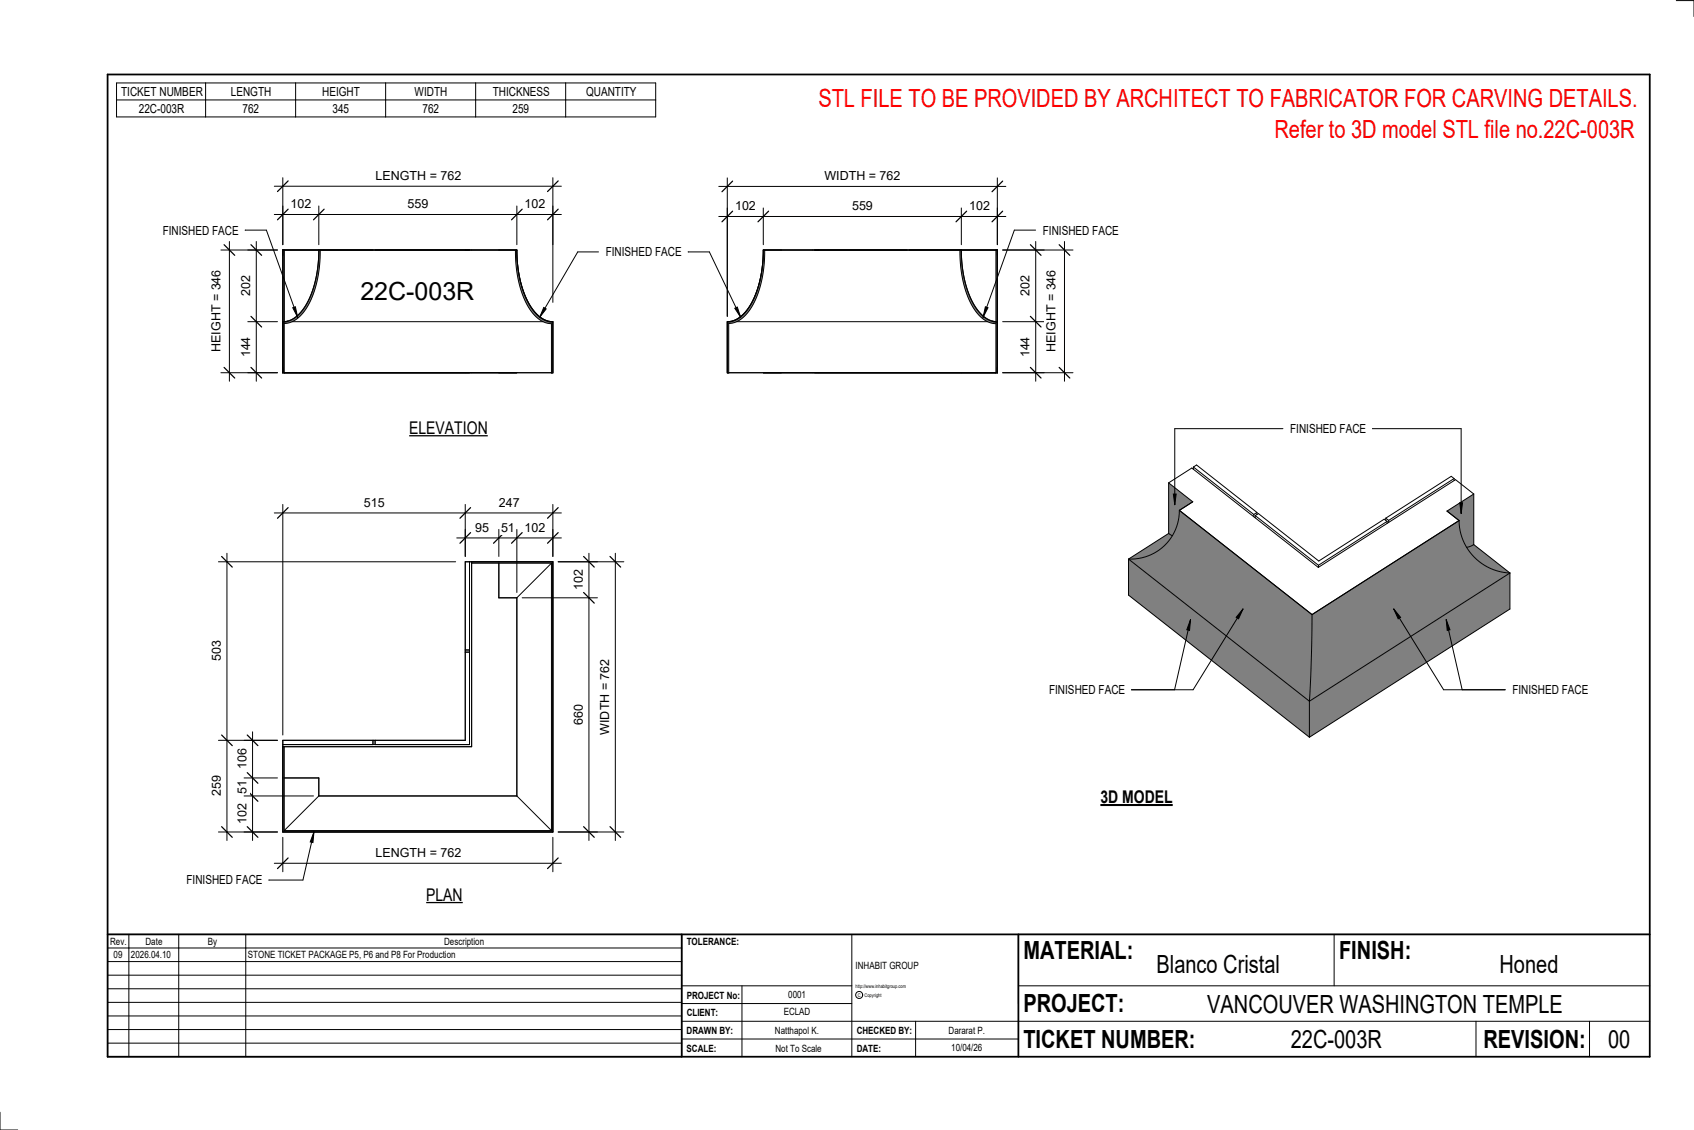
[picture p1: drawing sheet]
<svg xmlns="http://www.w3.org/2000/svg" width="914mm" height="610mm" viewBox="0 0 914 610" stroke-linecap="round" stroke-linejoin="round" font-family="sans-serif">
<g fill="#808080">
<path d="M609 302l22-14 2 1a26 26 0 0 1-24 13z"/>
<path d="M609 302l98 76v20l-98-77z"/>
<path d="M609 302a26 26 0 0 0 28-27l71 57-1 46z"/>
<path d="M707 378l108-69v20l-108 69z"/>
<path d="M708 332l80-51a29 29 0 0 0 27 28l-108 69z"/>
<path d="M792 295l4-1 19 15a29 29 0 0 1-23-14z"/>
<path d="M631 260l13 11-7 4a25 25 0 0 1-4 14l-2-1z"/>
<path d="M781 276l15-10v28a3 3 0 0 1-5 1 28 28 0 0 1-3-14z"/>
</g>
<g fill="none" stroke="#000" stroke-width=".54">
<path d="M644 252l2-1 32 25M644 252l33 26M644 252v1M785 258l-2-1-35 23M785 258l-35 23M785 258v1M631 260l13 11-7 4M631 260l12-8 69 54 74-47 10 7M631 260v28M637 275a26 26 0 0 1-28 27M637 275l71 57M677 278v1"/>
<path d="M678 278l1-1 33 26 35-23 2 1M678 278l34 27M678 278v1M678 276l-1 2M678 276v2M748 280l2 1M748 280v1M796 266l-15 10 7 5M796 266v28M631 288l2 1M631 288l-22 14M749 281l-37 24"/>
<path d="M749 281v1M750 281v1M788 281a29 29 0 0 0 27 28M788 281l-80 51M796 294l-4 1M796 294l19 15M609 302v19l98 77M609 302l98 76M712 305v1M815 309v20l-108 69M815 309l-108 69M708 332l-1 46"/>
<path d="M707 378v20"/>
</g>
<g fill="#7c7c7c">
<path d="M538 135v39z"/>
<path d="M412 135a51 51 0 0 1-11 35 12 12 0 0 1-8 4v27v-26a17 17 0 0 0 14-12 64 64 0 0 0 6-28zM518 135a52 52 0 0 0 11 36 12 12 0 0 0 9 4v26v-27a18 18 0 0 1-14-13l-3-9-2-9v-8z"/>
</g>
<path d="M519 135a52 52 0 0 0 11 35l3 2 5 1M538 135v39a18 18 0 0 1-14-13l-3-9-2-9v-8h-1a52 52 0 0 0 11 36 12 12 0 0 0 9 4v26v-66h-126a52 52 0 0 1-11 35l-3 2-5 2M393 174v27v-26a17 17 0 0 0 14-12 64 64 0 0 0 6-28h-1a51 51 0 0 1-11 35 12 12 0 0 1-8 4M393 174h2M398 174h135M536 173h.1M536 174h2M537 173h.1M393 201h145" fill="none" stroke="#000" stroke-width=".54"/>
<g fill="#7c7c7c">
<path d="M153 135v39z"/>
<path d="M172 135a51 51 0 0 1-11 35 12 12 0 0 1-8 4v27v-26a17 17 0 0 0 14-12 64 64 0 0 0 6-28zM278 135a52 52 0 0 0 11 36 12 12 0 0 0 9 4v26v-27a18 18 0 0 1-14-13l-3-9-2-9v-8z"/>
</g>
<path d="M153 135v39M172 135a52 52 0 0 1-11 35l-3 2-5 1M153 174h.1M153 174h2M154 173h.1M155 173h.1M158 174h135M296 174h2M298 174a17 17 0 0 1-13-12 63 63 0 0 1-6-27h-126v66v-26a17 17 0 0 0 14-12 64 64 0 0 0 6-28h-1a51 51 0 0 1-11 35 12 12 0 0 1-8 4M298 174v27v-26a17 17 0 0 1-14-12 64 64 0 0 1-6-28h1a51 51 0 0 0 11 35 12 12 0 0 0 8 4M153 201h145" fill="none" stroke="#000" stroke-width=".54"/>
<path d="M153 403v45h145v-144h-43v-1h43v146h-145z" fill="#7c7c7c"/>
<g fill="none" stroke="#000" stroke-width=".54">
<path d="M388 117h155M393 112v59M412 112v20M519 112v20M538 112v20M253 303v99h-100M255 303v100h-102M255 304h43M269 304v19zM298 304l-19 19M298 304v144M269 323h10"/>
<path d="M279 323v106M251 351h2M251 352h2M153 399h98v-96h47v146h-145zM201 399v3M202 399v3M153 420h19zM153 403v45M172 420v9M172 429l-19 19M172 429h107M279 429l19 19"/>
<path d="M153 448h145"/>
</g>
<path d="M395 114l-5 6M415 114l-6 6M522 114l-6 6M541 114l-6 6" fill="none" stroke="#000" stroke-width=".67"/>
<g fill="#fff">
<path d="M523 107h11v8h-11z"/>
<path d="M460 107h11v8h-11z"/>
<path d="M397 107h11v8h-11z"/>
</g>
<path d="M393 96v75M538 96v36M388 101h155" fill="none" stroke="#000" stroke-width=".54"/>
<path d="M395 98l-5 5M541 98l-6 5" fill="none" stroke="#000" stroke-width=".67"/>
<path d="M445 91h41v8h-41z" fill="#fff"/>
<path d="M541 135h23M559 130v76M541 174h23M541 201h23" fill="none" stroke="#000" stroke-width=".54"/>
<path d="M556 132l6 6M556 171l6 5M556 198l6 6" fill="none" stroke="#000" stroke-width=".67"/>
<g fill="#fff">
<path d="M550 182h7v11h-7z"/>
<path d="M550 149h7v11h-7z"/>
</g>
<path d="M541 135h38M575 130v76M541 201h38" fill="none" stroke="#000" stroke-width=".54"/>
<path d="M572 132l5 6M572 198l5 6" fill="none" stroke="#000" stroke-width=".67"/>
<g fill="#fff">
<path d="M564 146h7v44h-7z"/>
<path d="M195 149h62v16h-62z"/>
</g>
<path d="M148 116h155M153 111v21M172 111v21M279 111v21M298 111v21" fill="none" stroke="#000" stroke-width=".54"/>
<path d="M156 113l-6 6M175 113l-6 6M282 113l-6 6M301 113l-5 6" fill="none" stroke="#000" stroke-width=".67"/>
<g fill="#fff">
<path d="M157 106h11v8h-11z"/>
<path d="M220 106h11v8h-11z"/>
<path d="M283 106h11v8h-11z"/>
</g>
<path d="M153 96v36M298 96v67M148 100h155" fill="none" stroke="#000" stroke-width=".54"/>
<path d="M156 98l-6 5M301 98l-5 5" fill="none" stroke="#000" stroke-width=".67"/>
<path d="M203 91h46v8h-46z" fill="#fff"/>
<path d="M134 135h16M138 130v76M134 174h16M134 201h16" fill="none" stroke="#000" stroke-width=".54"/>
<path d="M135 132l6 6M135 171l6 5M135 198l6 6" fill="none" stroke="#000" stroke-width=".67"/>
<g fill="#fff">
<path d="M129 182h8v11h-8z"/>
<path d="M129 149h8v11h-8z"/>
</g>
<path d="M119 135h31M124 130v76M119 201h31" fill="none" stroke="#000" stroke-width=".54"/>
<path d="M121 132l6 6M121 198l6 6" fill="none" stroke="#000" stroke-width=".67"/>
<path d="M113 146h8v44h-8z" fill="#fff"/>
<path d="M247 290h56M251 286v14M269 286v14M279 286v34M298 286v14" fill="none" stroke="#000" stroke-width=".54"/>
<path d="M254 287l-6 6M272 287l-6 6M282 287l-6 6M301 287l-5 6" fill="none" stroke="#000" stroke-width=".67"/>
<g fill="#fff">
<path d="M283 281h11v7h-11z"/>
<path d="M270 281h8v7h-8z"/>
<path d="M257 281h7v7h-7z"/>
</g>
<path d="M148 277h155M153 272v125M251 272v28M298 272v28" fill="none" stroke="#000" stroke-width=".54"/>
<path d="M156 274l-6 6M254 274l-6 6M301 274l-5 6" fill="none" stroke="#000" stroke-width=".67"/>
<g fill="#fff">
<path d="M269 267h11v8h-11z"/>
<path d="M196 267h11v8h-11z"/>
</g>
<path d="M318 298v155M301 303h21M282 323h40M301 449h21" fill="none" stroke="#000" stroke-width=".54"/>
<path d="M315 320l6 5M315 300l6 6M315 446l6 6" fill="none" stroke="#000" stroke-width=".67"/>
<g fill="#fff">
<path d="M308 307h8v11h-8z"/>
<path d="M308 380h8v11h-8z"/>
</g>
<path d="M332 298v155M301 303h36M301 449h36" fill="none" stroke="#000" stroke-width=".54"/>
<path d="M329 300l6 6M329 446l6 6" fill="none" stroke="#000" stroke-width=".67"/>
<path d="M323 355h7v41h-7z" fill="#fff"/>
<path d="M153 452v18M298 452v18M148 466h155" fill="none" stroke="#000" stroke-width=".54"/>
<path d="M156 463l-6 6M301 463l-5 6" fill="none" stroke="#000" stroke-width=".67"/>
<path d="M203 456h46v8h-46z" fill="#fff"/>
<path d="M132 399h18M136 395v58M132 420h18M132 429h37M132 449h18" fill="none" stroke="#000" stroke-width=".54"/>
<path d="M133 397l6 5M133 417l6 6M133 427l6 5M133 446l6 6" fill="none" stroke="#000" stroke-width=".67"/>
<g fill="#fff">
<path d="M127 404h8v11h-8z"/>
<path d="M127 421h8v7h-8z"/>
<path d="M127 434h8v11h-8z"/>
</g>
<path d="M123 298v155M118 303h128M118 399h32M118 449h32" fill="none" stroke="#000" stroke-width=".54"/>
<path d="M120 300l5 6M120 397l5 5M120 446l5 6" fill="none" stroke="#000" stroke-width=".67"/>
<g fill="#fff">
<path d="M113 346h8v11h-8z"/>
<path d="M113 419h8v11h-8z"/>
</g>
<g fill="none" stroke="#000" stroke-width=".54">
<path d="M905 0h9v9M460 504v66M720 504v28M891 504h-341v37M368 532h92M401 532v38M550 532h341M368 551h523M368 541h92M494 551v19M797 551v19M858 551v19"/>
<path d="M368 561h182M0 600v10h10"/>
<circle cx="464" cy="537" r="1.9"/>
</g>
<path d="M58 40h833v530h-833zM58 504h833M368 504v66M550 504v66" fill="none" stroke="#000" stroke-width=".96"/>
<g fill="#fff">
<path d="M652 534h192v15h-192z"/>
<path d="M513 562h17v6h-17z"/>
<path d="M425 533h10v6h-10z"/>
<path d="M423 543h15v6h-15z"/>
<path d="M418 553h24v6h-24z"/>
<path d="M624 513h68v15h-68z"/>
<path d="M809 513h33v15h-33z"/>
<path d="M512 553h20v6h-20z"/>
<path d="M697 553h49v15h-49z"/>
<path d="M442 45h443v16h-443z"/>
<path d="M868 553h12v15h-12z"/>
<path d="M61 512h5v6h-5z"/>
</g>
<path d="M58 504h310v66h-310zM58 519h310M58 511h310M70 504v66M96 504v66M133 504v66M58 533h310M58 526h310M58 555h310M58 548h310M58 541h310M58 563h310" fill="none" stroke="#000" stroke-width=".54"/>
<path d="M221 226h42v10h-42z" fill="#fff"/>
<path d="M221 235h42" fill="none" stroke="#000" stroke-width=".69" stroke-linecap="butt"/>
<path d="M230 477h20v11h-20z" fill="#fff"/>
<path d="M230 487h20" fill="none" stroke="#000" stroke-width=".69" stroke-linecap="butt"/>
<path d="M594 424h39v12h-39z" fill="#fff"/>
<path d="M594 434h39" fill="none" stroke="#000" stroke-width="1.1" stroke-linecap="butt"/>
<path d="M688 62h196v15h-196z" fill="#fff"/>
<path d="M169 449v6l-2-1zM169 449l-5 26h-19" fill="none" stroke="#000" stroke-width=".54"/>
<path d="M169 449v6l-2-1z" fill="#000"/>
<path d="M101 471h40v8h-40z" fill="#fff"/>
<path d="M323 136h-11l-21 35M371 136h12l17 35M294 166l1 1-4 4zM397 166h1l2 5z" fill="none" stroke="#000" stroke-width=".54"/>
<path d="M294 166l1 1-4 4zM397 166h1l2 5z" fill="#000"/>
<path d="M327 132h41v8h-41z" fill="#fff"/>
<path d="M63 45h291v18h-291zM63 54h291M111 45v18M160 45v18M208 45v18M257 45v18M305 45v18M643 334l-1 6h-1zM643 334l-9 38M671 329l-2 5-2-1zM671 329l-27 43h-33" fill="none" stroke="#000" stroke-width=".54"/>
<path d="M643 334l-1 6h-1zM671 329l-2 5-2-1z" fill="#000"/>
<path d="M566 368h41v8h-41z" fill="#fff"/>
<path d="M693 231h-59v41M741 231h48v46M633 267h2l-1 5zM788 271h1v6z" fill="none" stroke="#000" stroke-width=".54"/>
<path d="M633 267h2l-1 5zM788 271h1v6z" fill="#000"/>
<path d="M696 228h41v7h-41z" fill="#fff"/>
<path d="M752 329l4 4-1 1zM781 334l2 6h-2z" fill="#000"/>
<path d="M752 329l4 4-1 1zM752 329l27 43h33M781 334l2 6h-2zM781 334l8 38" fill="none" stroke="#000" stroke-width=".54"/>
<path d="M816 368h41v8h-41z" fill="#fff"/>
<path d="M132 124h12l17 47M158 166l1-1 2 6z" fill="none" stroke="#000" stroke-width=".54"/>
<path d="M158 166l1-1 2 6z" fill="#000"/>
<path d="M88 120h40v8h-40z" fill="#fff"/>
<path d="M532 165l1 1-2 5z" fill="#000"/>
<path d="M559 124h-11l-17 47M532 165l1 1-2 5z" fill="none" stroke="#000" stroke-width=".54"/>
<path d="M563 120h40v8h-40z" fill="#fff"/>
<g font-size="13.5" fill="#f00">
<text x="442" y="58">STL FILE TO BE PROVIDED BY ARCHITECT TO FABRICATOR FOR CARVING DETAILS.</text>
<text x="688" y="75">Refer to 3D model STL file no.22C-003R</text>
</g>
<g font-size="13.5">
<text x="195" y="162">22C-003R</text>
<text x="552" y="517">MATERIAL:</text>
<text x="723" y="517">FINISH:</text>
<text x="624" y="525">Blanco Cristal</text>
<text x="809" y="525">Honed</text>
<text x="552" y="546">PROJECT:</text>
<text x="652" y="546">VANCOUVER WASHINGTON TEMPLE</text>
<text x="552" y="565">TICKET NUMBER:</text>
<text x="697" y="565">22C-003R</text>
<text x="801" y="565">REVISION:</text>
<text x="868" y="565">00</text>
</g>
<g font-size="9.4">
<text x="221" y="234">ELEVATION</text>
<text x="594" y="433">3D MODEL</text>
<text x="230" y="486">PLAN</text>
</g>
<g font-size="6.7">
<text x="65" y="52">TICKET NUMBER</text>
<text x="125" y="52">LENGTH</text>
<text x="174" y="52">HEIGHT</text>
<text x="224" y="52">WIDTH</text>
<text x="266" y="52">THICKNESS</text>
<text x="316" y="52">QUANTITY</text>
<text x="75" y="61">22C-003R</text>
<text x="131" y="61">762</text>
<text x="179" y="61">345</text>
<text x="228" y="61">762</text>
<text x="277" y="61">259</text>
<text x="203" y="97">LENGTH = 762</text>
<text x="445" y="97">WIDTH = 762</text>
<text x="157" y="112">102</text>
<text x="220" y="112">559</text>
<text x="283" y="112">102</text>
<text x="397" y="113">102</text>
<text x="460" y="113">559</text>
<text x="523" y="113">102</text>
<text x="88" y="127">FINISHED FACE</text>
<text x="563" y="127">FINISHED FACE</text>
<text x="327" y="138">FINISHED FACE</text>
<text x="135" y="160" transform="rotate(-90 135 160)">202</text>
<text x="556" y="160" transform="rotate(-90 556 160)">202</text>
<text x="119" y="190" transform="rotate(-90 119 190)">HEIGHT = 346</text>
<text x="570" y="190" transform="rotate(-90 570 190)">HEIGHT = 346</text>
<text x="135" y="193" transform="rotate(-90 135 193)">144</text>
<text x="556" y="193" transform="rotate(-90 556 193)">144</text>
<text x="696" y="234">FINISHED FACE</text>
<text x="196" y="273">515</text>
<text x="269" y="273">247</text>
<text x="257" y="287">95</text>
<text x="270" y="287">51</text>
<text x="283" y="287">102</text>
<text x="315" y="318" transform="rotate(-90 315 318)">102</text>
<text x="119" y="357" transform="rotate(-90 119 357)">503</text>
<text x="566" y="374">FINISHED FACE</text>
<text x="816" y="374">FINISHED FACE</text>
<text x="315" y="391" transform="rotate(-90 315 391)">660</text>
<text x="329" y="396" transform="rotate(-90 329 396)">WIDTH = 762</text>
<text x="133" y="415" transform="rotate(-90 133 415)">106</text>
<text x="119" y="430" transform="rotate(-90 119 430)">259</text>
<text x="133" y="428" transform="rotate(-90 133 428)">51</text>
<text x="133" y="445" transform="rotate(-90 133 445)">102</text>
<text x="203" y="462">LENGTH = 762</text>
<text x="101" y="477">FINISHED FACE</text>
</g>
<g font-size="5.4">
<text x="59" y="510">Rev.</text>
<text x="79" y="510">Date</text>
<text x="112" y="510">By</text>
<text x="240" y="510">Description</text>
<text x="371" y="510">TOLERANCE:</text>
<text x="61" y="517">09</text>
<text x="71" y="517">2026.04.10</text>
<text x="134" y="517">STONE TICKET PACKAGE P5, P6 and P8 For Production</text>
<text x="462" y="523">INHABIT GROUP</text>
<text x="371" y="539">PROJECT No:</text>
<text x="425" y="538">0001</text>
<text x="371" y="548">CLIENT:</text>
<text x="423" y="548">ECLAD</text>
<text x="371" y="558">DRAWN BY:</text>
<text x="418" y="558">Natthapol K.</text>
<text x="462" y="558">CHECKED BY:</text>
<text x="512" y="558">Dararat P.</text>
<text x="371" y="567">SCALE:</text>
<text x="419" y="567">Not To Scale</text>
<text x="462" y="567">DATE:</text>
<text x="513" y="567">10/04/26</text>
</g>
<g font-size="2.7">
<text x="462" y="533">http://www.inhabitgroup.com</text>
<text x="463" y="538">C</text>
<text x="467" y="538">Copyright</text>
</g>
</svg>
